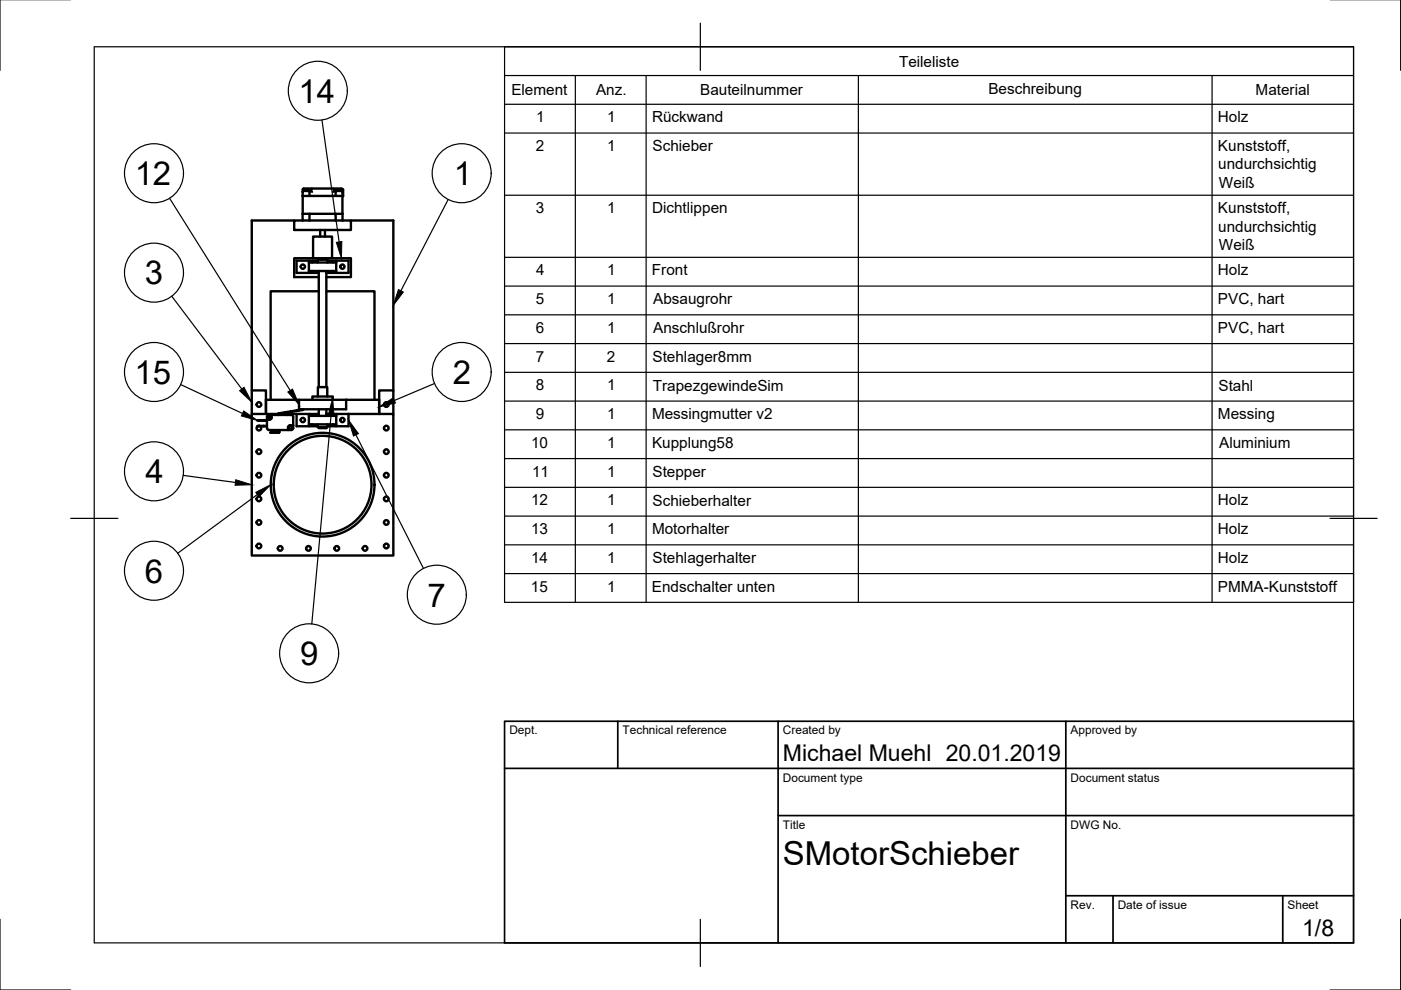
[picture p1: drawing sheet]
<svg xmlns="http://www.w3.org/2000/svg" width="297mm" height="210mm" viewBox="0 0 297 210" stroke-linecap="round" stroke-linejoin="round" font-family="sans-serif">
<!-- layer: Sichtbar -->
<g fill="none" stroke="#000" stroke-width=".51">
<path d="M66.2 40l-.2 .2-.1 .3M70.6 40l.2 .2M62.4 46.8h12v2h-12zM62.4 46.8h-9v36M64.2 40.7v.8h8.4M64.2 41.5v3.8M64.7 40.5h1.2M64.7 40.5h-.4l-.1 .2M65 40.1h.6M65 40.1l-.3 .4M65.5 57.5v-1.8h5.8v1.8h-5.8v.4M65.5 55.3v.4"/>
<path d="M65.6 40.1l.3 .4M65.6 45.3v1.5M65.7 40.5l-.1 1M65.8 40.5h.1M66 40.5l.2 .2M66.2 55.7l.3-.3 .9-.1h-4.5v2.6h4.7M66.2 57.4l.4 .3 .9 .1M66.4 54.8h4M66.4 54.8v-4.6h4v4.6M66.4 54.8h-4v4h5.2M67.4 55.7v-.6h2v.6M67.6 54.8v.3"/>
<path d="M67.6 57.5v24.6M67.9 48.8v1.4M68.9 48.8v1.4M69.2 54.8v.3M69.2 57.5v24.6M70.4 54.8h4v4h-5.2M70.6 55.7l-.3-.3-.9-.1h1.9v.4M70.6 57.4l-.4 .3-.9 .1M70.8 40.2v.3M70.8 40.5l-.2 .2M70.8 40.5h1.2M71.1 40.5l.1 1"/>
<path d="M71.2 45.3h1.4M71.2 46.7v-1.4h-7v1.5M71.2 46.7v.1M71.2 40.1h.6M71.2 40.1l-.3 .4M71.3 57.5v.4h-2.1M71.3 55.3h2.6v2.6h-2.6M71.8 40.1l.2 .4M72 40.5h.5l.1 .2M72.6 40.2h.1v1.4l-.1-.1zM72.6 40.2l-.2-.2h-8l-.2 .2v.5M72.6 41.5v5.3"/>
<path d="M74.4 46.8h9v36M67.6 61.8h-10.2v23M69.2 61.8h10.2v23M53.4 87.8v30h30v-30h-9.5M53.4 87.8h5.5M54.6 90.4h.3M54.6 90.4a.5 .5 0 0 0-.1 .7 .5 .5 0 0 0 .7 0 .5 .5 0 0 0 0-.7M54.9 89.1h-.3l.3 .1M54.9 90.3l-.3 .1M55 90.3h-.3M55.9 89.1h-1l1 .1M55.9 90.3h-1l1 .1"/>
<path d="M56.6 89.1h-.7l.7 .1M56.6 90.3h-.7l.7 .1M56.6 90.8l.4 .4M57 88h.6v.6M57 91.2h4.1M57 88l-.4 .4v2.4M57.3 91.7l.3 .1zM57.6 88.5l-.2 .4-.8 .1M57.6 88h4.4l.2 .4v2.4M58.6 91.6v.2M59.1 87.6l5.2-.8v.1l-5.2 .9h1.8M59.1 87.6l-.2 .4"/>
<path d="M59.1 87.8l-.1 .2M59.1 91.6h-1.5M59.1 91.2v.4M59.2 91.2v.4M59.2 91.6l-.1 .2h-1.5M60.9 88v-.5l.4-.1 .2 .1v.5M61.5 90.3a.35 .35 0 0 0-.2 .3 .35 .35 0 0 0 .2 .3h.2a.35 .35 0 0 0 .3-.3 .35 .35 0 0 0-.3-.3M61.5 90.3h.2M61.5 87.8h4M62.2 90.2h-.9l-.2 .4v.6l.9-.1 .2-.3M62.9 87.8v2.6h2.6M63.4 84.8h-7v3v-5h-3v5"/>
<path d="M63.4 84.8h10v2h-10zM65.5 90v.4h1.9M66.2 90l.3 .2 .9 .1M66.2 84.8v-.7h4.3v.7M67.4 90v.6h2v-.6M67.4 84.1v-2h2v2M67.5 87.8h-2v.4M67.5 87.8h.1M67.5 87.8l-.9 .1-.4 .3M67.6 90.6v.2h1.6v-.2M67.6 86.8v1.4M69.2 87.8h4.7"/>
<path d="M69.2 86.8v1.4M69.3 87.8l.9 .1 .4 .3M70.6 90l-.3 .2-.9 .1M71.3 87.8v.4h-5.8v1.8h5.8v-1.8M71.3 90v.4M73.4 84.8h7v3v-5h3v5M73.9 87.8v2.6h-4.5"/>
<circle cx="64.2" cy="56.5" r=".46"/>
<circle cx="72.6" cy="56.5" r=".46"/>
<circle cx="54.9" cy="85.8" r=".5"/>
<circle cx="54.9" cy="95.8" r=".5"/>
<circle cx="57.2" cy="88.5" r=".31"/>
<circle cx="64.2" cy="89.1" r=".46"/>
<circle cx="72.6" cy="89.1" r=".46"/>
<circle cx="81.9" cy="95.8" r=".5"/>
<circle cx="81.9" cy="90.8" r=".5"/>
<circle cx="81.9" cy="85.8" r=".5"/>
<circle cx="54.9" cy="100.8" r=".5"/>
<circle cx="54.9" cy="115.8" r=".5"/>
<circle cx="54.9" cy="105.8" r=".5"/>
<circle cx="54.9" cy="110.8" r=".5"/>
<circle cx="59.4" cy="116.3" r=".5"/>
<circle cx="65.4" cy="116.3" r=".5"/>
<circle cx="68.4" cy="102.8" r="11"/>
<circle cx="68.4" cy="102.8" r="10.4"/>
<circle cx="71.4" cy="116.3" r=".5"/>
<circle cx="77.4" cy="116.3" r=".5"/>
<circle cx="81.9" cy="110.8" r=".5"/>
<circle cx="81.9" cy="100.8" r=".5"/>
<circle cx="81.9" cy="105.8" r=".5"/>
<circle cx="81.9" cy="115.8" r=".5"/>
</g>
<!-- layer: Border -->
<path d="M0 -.1v15M297 -.1v15M20 9.9h267v190h-267zM148.5 4.9v10M15 109.9h10M282 109.9h10M0 194.9v15h15M148.5 194.9v10M297 194.9v15h-15" fill="none" stroke="#000" stroke-width=".25"/>
<!-- layer: TitleBlock -->
<path d="M107 152.9h180v47h-180zM131 152.9v10M165 152.9v47M226 152.9v47M107 162.9h180M165 172.9h122M226 189.9h61M236 189.9v10M272 189.9v10" fill="none" stroke="#000" stroke-width=".36"/>
<!-- layer: BOM -->
<g fill="none" stroke="#000" stroke-width=".25">
<path d="M107 9.9h180v117.8h-180zM107 16h180M122 16v111.7M137 16v111.7M182 16v111.7M257 16v111.7M68.3 25.4l3.6 25.9M107 22.1h180M107 28.2h180M36 42.1l25.5 40.7M95 42.3l-10 19.4M107 41.4h180"/>
<path d="M107 54.6h180M36.4 62.8l14.9 19.7M107 60.7h180M107 66.8h180M107 72.8h180M107 78.9h180M38.3 81.5l13.1 6.2M70.2 87.9l-4.1 44.4M75.5 92.2l14.3 28.3M92.1 81.3l-8.5 3.6M107 85h180M107 91.1h180"/>
<path d="M107 97.2h180M38.8 100.8l11.1 1.5M54.6 104.9l-16.9 12.4M107 103.3h180M107 109.4h180M107 115.5h180M107 121.6h180"/>
<circle cx="67.4" cy="19.2" r="6.3"/>
<circle cx="32.6" cy="36.7" r="6.3"/>
<circle cx="97.9" cy="36.7" r="6.3"/>
<circle cx="32.6" cy="57.8" r="6.3"/>
<circle cx="32.6" cy="78.9" r="6.3"/>
<circle cx="97.9" cy="78.9" r="6.3"/>
<circle cx="32.6" cy="99.9" r="6.3"/>
<circle cx="32.6" cy="121" r="6.3"/>
<circle cx="65.5" cy="138.5" r="6.3"/>
<circle cx="92.6" cy="126.1" r="6.3"/>
</g>
<path d="M71.3 51.4l1.2-.2-.1 3.6zM84.5 61.4l1 .5-2.1 2.9zM51.7 87.1l2.9 2-3.4-.9zM50.8 82.8l.9-.7 1.7 3.2zM61 83.1l1-.6 1.4 3.3zM70.5 84.4l.3 3.6-1.2-.1zM73.9 89.1l2.1 2.8-1 .5zM80.4 86.3l3-1.9 .4 1zM50 101.7l3.4 1.1-3.6 .1zM54.2 104.4l3.2-1.6-2.5 2.5z" fill="#000" stroke="#000" stroke-width=".21"/>
<g font-size="7">
<text x="63.3" y="21.8">14</text>
<text x="28.6" y="39.3">12</text>
<text x="96.2" y="39.3">1</text>
<text x="30.7" y="60.3">3</text>
<text x="28.5" y="81.4">15</text>
<text x="96" y="81.4">2</text>
<text x="30.8" y="102.5">4</text>
<text x="30.7" y="123.5">6</text>
<text x="90.7" y="128.6">7</text>
<text x="63.6" y="141">9</text>
<text x="166" y="183.4">SMotorSchieber</text>
</g>
<g font-size="4.9">
<text x="166" y="161.4">Michael Muehl 20.01.2019</text>
<text x="276.1" y="198.6">1/8</text>
</g>
<g font-size="3.2">
<text x="190.6" y="14.1">Teileliste</text>
<text x="108.4" y="20.2">Element</text>
<text x="126.4" y="20.2">Anz.</text>
<text x="148.4" y="20.2">Bauteilnummer</text>
<text x="209.5" y="19.9">Beschreibung</text>
<text x="266.2" y="20.2">Material</text>
<text x="113.7" y="25.9">1</text>
<text x="128.7" y="25.9">1</text>
<text x="138.2" y="25.9">Rückwand</text>
<text x="258.2" y="25.9">Holz</text>
<text x="113.6" y="32">2</text>
<text x="128.7" y="32">1</text>
<text x="138.3" y="32.1">Schieber</text>
<text x="258.2" y="32.1">Kunststoff,</text>
<text x="258.3" y="35.9">undurchsichtig</text>
<text x="258.4" y="39.8">Weiß</text>
<text x="113.6" y="45.2">3</text>
<text x="128.7" y="45.2">1</text>
<text x="138.2" y="45.2">Dichtlippen</text>
<text x="258.2" y="45.2">Kunststoff,</text>
<text x="258.3" y="49.1">undurchsichtig</text>
<text x="258.4" y="53">Weiß</text>
<text x="113.6" y="58.4">4</text>
<text x="128.7" y="58.4">1</text>
<text x="138.2" y="58.4">Front</text>
<text x="258.2" y="58.4">Holz</text>
<text x="113.6" y="64.5">5</text>
<text x="128.7" y="64.5">1</text>
<text x="138.5" y="64.5">Absaugrohr</text>
<text x="258.2" y="64.5">PVC, hart</text>
<text x="113.6" y="70.6">6</text>
<text x="128.7" y="70.6">1</text>
<text x="138.5" y="70.6">Anschlußrohr</text>
<text x="258.2" y="70.6">PVC, hart</text>
<text x="113.6" y="76.7">7</text>
<text x="128.6" y="76.7">2</text>
<text x="138.3" y="76.7">Stehlager8mm</text>
<text x="113.6" y="82.8">8</text>
<text x="128.7" y="82.8">1</text>
<text x="138.4" y="82.8">TrapezgewindeSim</text>
<text x="258.3" y="82.8">Stahl</text>
<text x="113.6" y="88.9">9</text>
<text x="128.7" y="88.9">1</text>
<text x="138.2" y="88.9">Messingmutter v2</text>
<text x="258.2" y="88.9">Messing</text>
<text x="112.6" y="95">10</text>
<text x="128.7" y="95">1</text>
<text x="138.2" y="95">Kupplung58</text>
<text x="258.5" y="95">Aluminium</text>
<text x="112.8" y="101.1">11</text>
<text x="128.7" y="101.1">1</text>
<text x="138.3" y="101.1">Stepper</text>
<text x="112.6" y="107.2">12</text>
<text x="128.7" y="107.2">1</text>
<text x="138.3" y="107.2">Schieberhalter</text>
<text x="258.2" y="107.2">Holz</text>
<text x="112.6" y="113.3">13</text>
<text x="128.7" y="113.3">1</text>
<text x="138.2" y="113.3">Motorhalter</text>
<text x="258.2" y="113.3">Holz</text>
<text x="112.6" y="119.4">14</text>
<text x="128.7" y="119.4">1</text>
<text x="138.3" y="119.4">Stehlagerhalter</text>
<text x="258.2" y="119.4">Holz</text>
<text x="112.6" y="125.4">15</text>
<text x="128.7" y="125.4">1</text>
<text x="138.2" y="125.4">Endschalter unten</text>
<text x="258.2" y="125.5">PMMA-Kunststoff</text>
</g>
<g font-size="2.5">
<text x="108" y="155.7">Dept.</text>
<text x="132" y="155.7">Technical reference</text>
<text x="166" y="155.7">Created by</text>
<text x="227" y="155.7">Approved by</text>
<text x="166" y="165.7">Document type</text>
<text x="227" y="165.7">Document status</text>
<text x="166" y="175.7">Title</text>
<text x="227" y="175.7">DWG No.</text>
<text x="227" y="192.7">Rev.</text>
<text x="237" y="192.7">Date of issue</text>
<text x="273" y="192.7">Sheet</text>
</g>
</svg>
